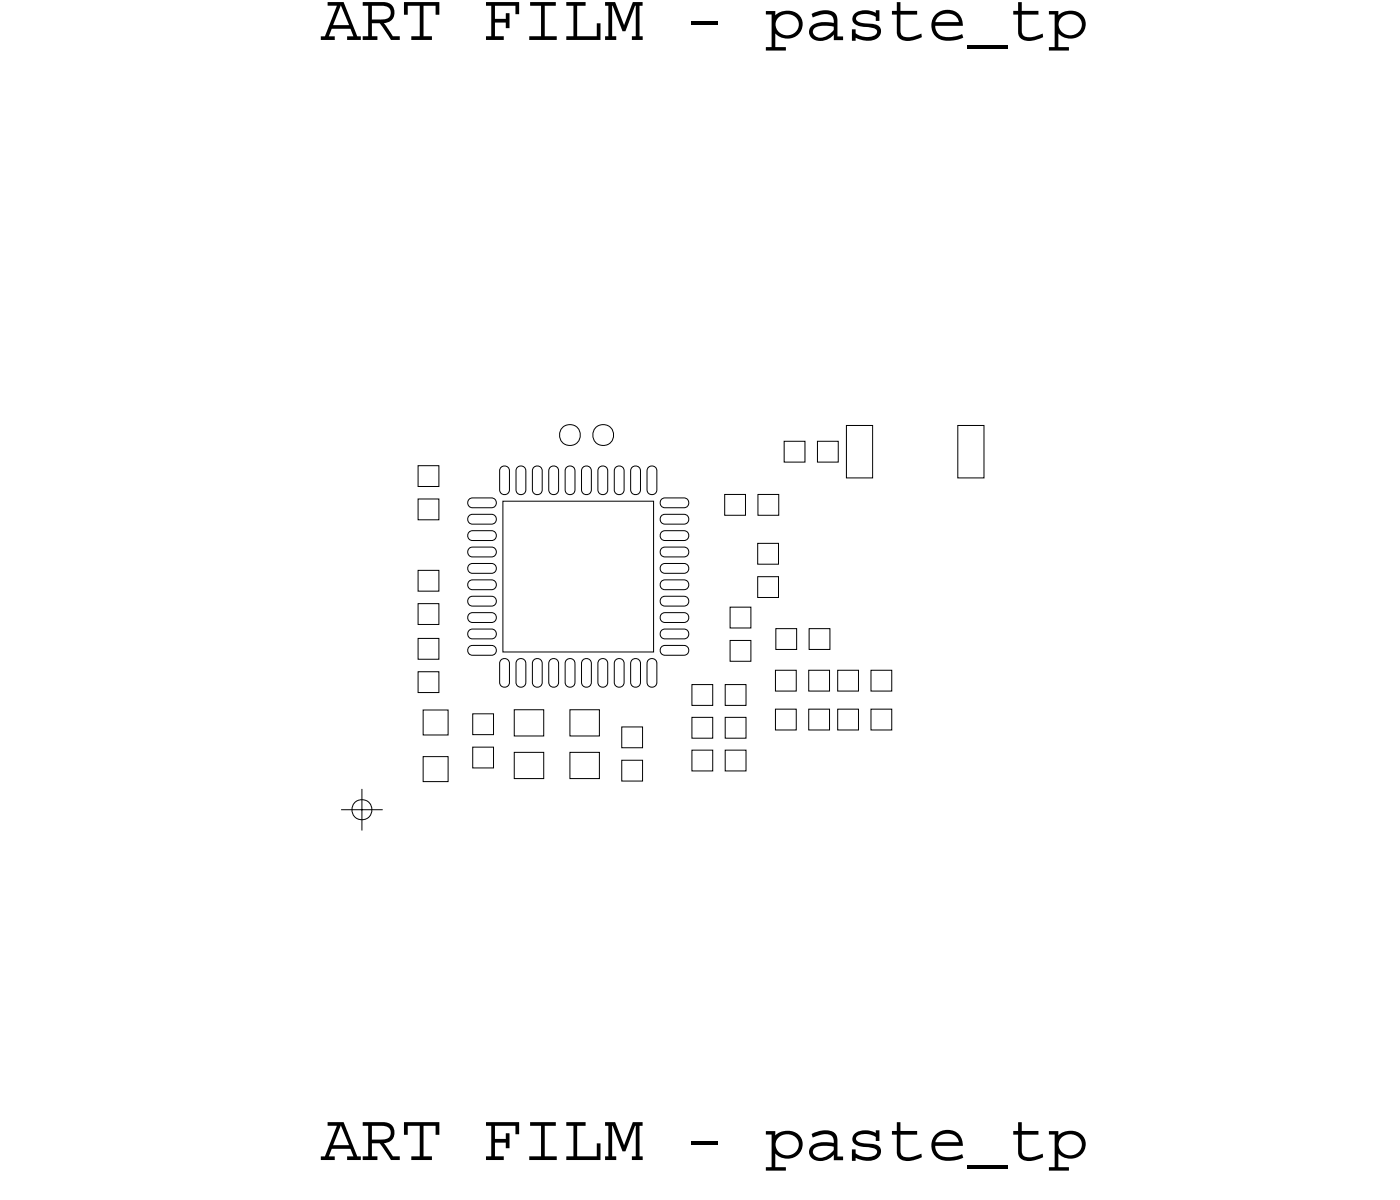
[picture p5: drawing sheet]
<svg xmlns="http://www.w3.org/2000/svg" width="43mm" height="37mm" viewBox="0 0 43 37" stroke-linecap="round" stroke-linejoin="round" font-family="sans-serif">
<!-- layer: Nets -->
<g fill="none" stroke="#000" stroke-width=".03">
<path d="M12.8 14.2h.6v.6h-.6zM12.8 17.4h.6v.6h-.6zM12.8 15.2h.6v.7h-.6zM12.8 19.5h.6v.6h-.6zM12.8 18.4h.6v.7h-.6zM14.3 17.3l.1-.1h.6l.1 .1v.1l-.1 .1h-.6l-.1-.1zM14.3 15.3l.1-.1h.6l.1 .1v.1l-.1 .1h-.6l-.1-.1zM14.3 15.8l.1-.1h.6l.1 .1v.1l-.1 .1h-.6l-.1-.1zM14.3 16.3l.1-.1h.6l.1 .1v.1l-.1 .1h-.6l-.1-.1zM14.3 16.8l.1-.1h.6l.1 .1v.1l-.1 .1h-.6l-.1-.1zM14.3 17.8l.1-.1h.6l.1 .1v.1l-.1 .1h-.6l-.1-.1zM14.3 18.3l.1-.1h.6l.1 .1v.1l-.1 .1h-.6l-.1-.1z"/>
<path d="M14.3 18.8l.1-.1h.6l.1 .1v.1l-.1 .1h-.6l-.1-.1zM14.3 19.8l.1-.1h.6l.1 .1v.1l-.1 .1h-.6l-.1-.1zM14.3 19.3l.1-.1h.6l.1 .1v.1l-.1 .1h-.6l-.1-.1zM15.3 14.2h.2l.1 .2v.5l-.1 .2h-.2v-.2v-.5zM15.4 15.3h4.6v4.6h-4.6zM15.8 14.2h.2l.1 .2v.5l-.1 .2h-.2v-.2v-.5zM16.3 14.2h.2l.1 .2v.5l-.1 .2h-.2v-.2v-.5zM16.8 14.2h.2l.1 .2v.5l-.1 .2h-.2v-.2v-.5zM17.2 13.1l.2-.1 .2 .1 .1 .2-.1 .2-.2 .1-.2-.1-.1-.2zM17.3 14.2h.2l.1 .2v.5l-.1 .2h-.2v-.2v-.5zM17.8 14.2h.2l.1 .2v.5l-.1 .2h-.2v-.2v-.5zM18.2 13.1l.2-.1 .3 .1v.2v.2l-.3 .1-.2-.1-.1-.2z"/>
<path d="M18.3 14.2h.2l.1 .2v.5l-.1 .2h-.2v-.2v-.5zM18.8 14.2h.2l.1 .2v.5l-.1 .2h-.2v-.2v-.5zM19.3 14.2h.2l.1 .2v.5l-.1 .2h-.2v-.2v-.5zM19.8 14.2h.2l.1 .2v.5l-.1 .2h-.2v-.2v-.5zM20.2 19.8l.1-.1h.6l.1 .1v.1l-.1 .1h-.6l-.1-.1zM20.2 19.3l.1-.1h.6l.1 .1v.1l-.1 .1h-.6l-.1-.1zM20.2 18.3l.1-.1h.6l.1 .1v.1l-.1 .1h-.6l-.1-.1zM20.2 18.8l.1-.1h.6l.1 .1v.1l-.1 .1h-.6l-.1-.1zM20.2 15.3l.1-.1h.6l.1 .1v.1l-.1 .1h-.6l-.1-.1zM20.2 17.3l.1-.1h.6l.1 .1v.1l-.1 .1h-.6l-.1-.1zM20.2 16.8l.1-.1h.6l.1 .1v.1l-.1 .1h-.6l-.1-.1zM20.2 16.3l.1-.1h.6l.1 .1v.1l-.1 .1h-.6l-.1-.1z"/>
<path d="M20.2 15.8l.1-.1h.6l.1 .1v.1l-.1 .1h-.6l-.1-.1zM20.2 17.8l.1-.1h.6l.1 .1v.1l-.1 .1h-.6l-.1-.1zM22.1 15.1h.7v.6h-.7zM22.3 19.5h.6v.7h-.6zM22.3 18.5h.6v.7h-.6zM23.1 16.6h.7v.6h-.7zM23.1 17.6h.7v.6h-.7zM23.1 15.1h.7v.6h-.7zM23.7 19.2h.6v.6h-.6zM23.9 13.5h.7v.6h-.7zM24.7 19.2h.6v.6h-.6zM25 13.5h.6v.6h-.6z"/>
<path d="M25.8 13h.8v1.6h-.8zM29.2 13h.8v1.6h-.8zM12.8 20.5h.6v.6h-.6zM12.9 21.7h.8v.7h-.8zM12.9 23.1h.8v.7h-.8zM14.4 22.8h.7v.6h-.7zM14.4 21.8h.7v.6h-.7zM15.3 20.1h.2l.1 .1v.6l-.1 .1h-.2v-.1v-.6zM15.7 23h.9v.8h-.9zM15.7 21.7h.9v.8h-.9zM15.8 20.1h.2l.1 .1v.6l-.1 .1h-.2v-.1v-.6zM16.3 20.1h.2l.1 .1v.6l-.1 .1h-.2v-.1v-.6z"/>
<path d="M16.8 20.1h.2l.1 .1v.6l-.1 .1h-.2v-.1v-.6zM17.3 20.1h.2l.1 .1v.6l-.1 .1h-.2v-.1v-.6zM17.4 21.7h.9v.8h-.9zM17.4 23h.9v.8h-.9zM17.8 20.1h.2l.1 .1v.6l-.1 .1h-.2v-.1v-.6zM18.3 20.1h.2l.1 .1v.6l-.1 .1h-.2v-.1v-.6zM18.8 20.1h.2l.1 .1v.6l-.1 .1h-.2v-.1v-.6zM19 22.2h.6v.6h-.6zM19 23.2h.6v.6h-.6zM19.3 20.1h.2l.1 .1v.6l-.1 .1h-.2v-.1v-.6zM19.8 20.1h.2l.1 .1v.6l-.1 .1h-.2v-.1v-.6zM21.1 22.9h.7v.6h-.7z"/>
<path d="M21.1 20.9h.7v.6h-.7zM21.1 21.9h.7v.6h-.7zM22.1 20.9h.7v.6h-.7zM22.1 21.9h.7v.6h-.7zM22.1 22.9h.7v.6h-.7zM23.7 21.6h.6v.7h-.6zM23.7 20.4h.6v.7h-.6zM24.7 20.4h.6v.7h-.6zM24.7 21.6h.6v.7h-.6zM25.6 20.4h.6v.7h-.6zM25.6 21.6h.6v.7h-.6zM26.6 20.4h.6v.7h-.6z"/>
<path d="M26.6 21.6h.6v.7h-.6z"/>
</g>
<!-- layer: Drawing Origin -->
<path d="M10.4 24.7h1.3M10.8 24.5l.2-.1 .3 .1 .1 .2-.1 .2-.3 .1-.2-.1-.1-.2zM11 24.1v1.2" fill="none" stroke="#000" stroke-width=".03"/>
<g font-size="2.1">
<text x="9.8" y="1.2">ART FILM - paste_tp</text>
<text x="9.8" y="35.4">ART FILM - paste_tp</text>
</g>
</svg>
